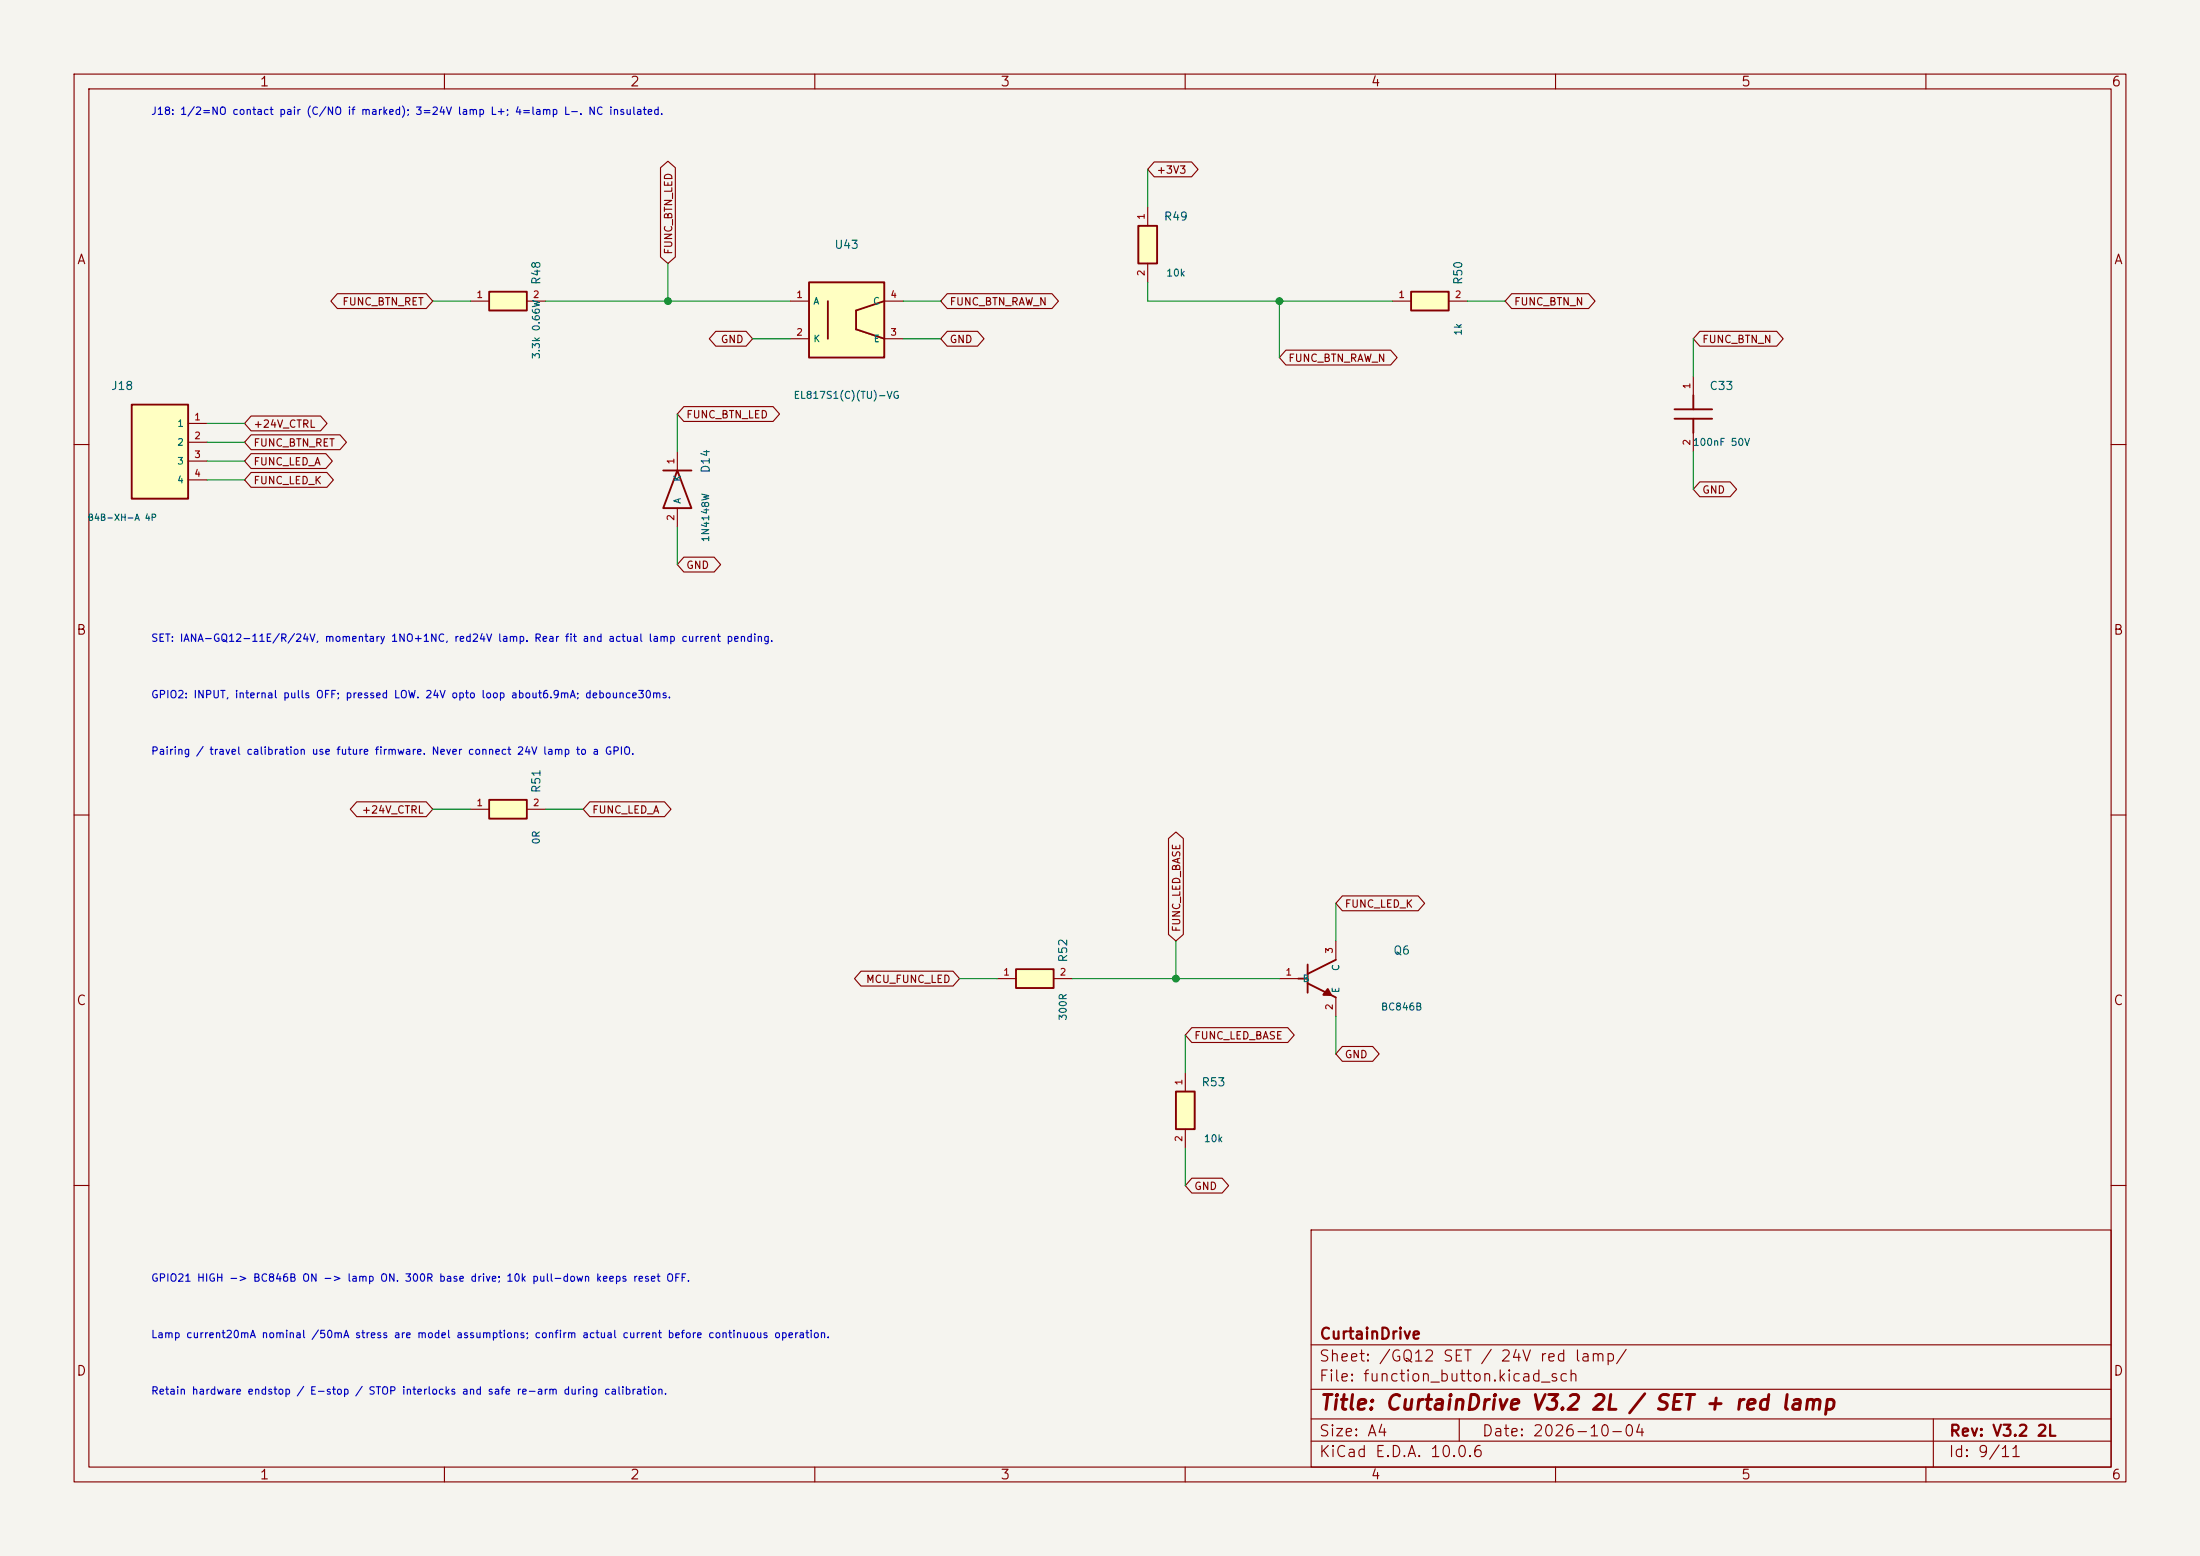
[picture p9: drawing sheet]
<svg xmlns="http://www.w3.org/2000/svg" width="297mm" height="210mm" viewBox="0 0 297 210" stroke-linecap="round" stroke-linejoin="round" font-family="sans-serif">
<path d="M0 0h297v210h-297z" fill="#f5f4ef" stroke="#f5f4ef" stroke-width=".14"/>
<g fill="none" stroke="#840000" stroke-width=".15">
<path d="M10 10h277v190h-277zM12 12h273v186h-273zM60 10v2M110 10v2M160 10v2M210 10v2M260 10v2M10 60h2M285 60h2M10 110h2M285 110h2M10 160h2"/>
<path d="M177 166h108v32h-108zM285 160h2M60 198v2M110 198v2M160 198v2M177 194.5h108M177 191.5h108M177 187.5h108M177 181.5h108M197 191.5v3M210 198v2M260 198v2"/>
<path d="M261 191.5v6.5"/>
</g>
<path d="M66 39.4h5.1v2.5h-5.1z" fill="#ffffc2"/>
<path d="M66 39.4h5.1v2.5h-5.1z" fill="none" stroke="#840000" stroke-width=".25"/>
<path d="M63.5 40.6h2.5M71.1 40.6h2.6" fill="none" stroke="#840000" stroke-width=".15"/>
<path d="M17.8 54.6h7.6v12.7h-7.6z" fill="#ffffc2"/>
<path d="M17.8 54.6h7.6v12.7h-7.6zM89.5 63.5h3.8M91.4 63.5l1.9 5.1h-3.8z" fill="none" stroke="#840000" stroke-width=".25"/>
<path d="M25.4 57.2h2.5M25.4 59.7h2.5M25.4 62.2h2.5M25.4 64.8h2.5M91.4 61v2.5M91.4 68.6v2.5" fill="none" stroke="#840000" stroke-width=".15"/>
<path d="M66 108h5.1v2.5h-5.1z" fill="#ffffc2"/>
<path d="M66 108h5.1v2.5h-5.1z" fill="none" stroke="#840000" stroke-width=".25"/>
<path d="M63.5 109.2h2.5M71.1 109.2h2.6" fill="none" stroke="#840000" stroke-width=".15"/>
<path d="M153.7 30.5h2.5v5.1h-2.5z" fill="#ffffc2"/>
<path d="M153.7 30.5h2.5v5.1h-2.5z" fill="none" stroke="#840000" stroke-width=".25"/>
<path d="M154.9 27.9v2.6M154.9 35.6v2.5" fill="none" stroke="#840000" stroke-width=".15"/>
<path d="M137.2 130.8h5v2.6h-5z" fill="#ffffc2"/>
<path d="M137.2 130.8h5v2.6h-5z" fill="none" stroke="#840000" stroke-width=".25"/>
<path d="M134.6 132.1h2.6M142.2 132.1h2.6" fill="none" stroke="#840000" stroke-width=".15"/>
<path d="M109.2 38.1h10.2v10.2h-10.2z" fill="#ffffc2"/>
<path d="M109.2 38.1h10.2v10.2h-10.2zM111.8 40.6v5.1M119.4 40.6l-3.8 1.3v2.6l3.8 1.2" fill="none" stroke="#840000" stroke-width=".25"/>
<path d="M106.7 40.6h2.5M106.7 45.7h2.5M119.4 40.6h2.5M119.4 45.7h2.5" fill="none" stroke="#840000" stroke-width=".15"/>
<path d="M190.5 39.4h5.1v2.5h-5.1z" fill="#ffffc2"/>
<path d="M190.5 39.4h5.1v2.5h-5.1zM175.3 132.1h1.2M176.5 132.7l3.8 1.9M176.5 130.2v3.8M180.3 129.5l-3.8 1.9" fill="none" stroke="#840000" stroke-width=".25"/>
<path d="M188 40.6h2.5M195.6 40.6h2.5M172.7 132.1h2.6M180.3 127v2.5M180.3 134.6v2.6" fill="none" stroke="#840000" stroke-width=".15"/>
<path d="M179.2 133.5l.5 .8h-1.1z" fill="#840000" stroke="#840000" stroke-width=".25"/>
<path d="M158.7 147.3h2.6v5.1h-2.6z" fill="#ffffc2"/>
<path d="M226.1 55.2h5M226.1 56.5h5M228.6 53.3v1.9M228.6 56.5v1.9M158.7 147.3h2.6v5.1h-2.6z" fill="none" stroke="#840000" stroke-width=".25"/>
<g fill="none" stroke="#840000" stroke-width=".15">
<path d="M45.5 39.6h12l.9 1-.9 1h-12l-.8-1zM89.2 22.6l1-.8 1 .8v12.1l-1 .9-1-.9zM127.9 39.6h14.1l.9 1-.9 1h-14.1l-.9-1zM155.8 21.9h5.1l.8 1-.8 1h-5.1l-.9-1zM204.1 39.6h10.4l.8 1-.8 1h-10.4l-.9-1zM33.9 56.1h9.4l.9 1.1-.9 1h-9.4l-.9-1zM33.9 58.7h12l.9 1-.9 1h-12l-.9-1zM92.3 54.9h12.1l.8 1-.8 1h-12.1l-.9-1zM96.6 44.7h4.1l.9 1-.9 1h-4.1l-.8-1zM127.9 44.7h4.1l.8 1-.8 1h-4.1l-.9-1zM173.6 47.3h14.1l.9 1-.9 1h-14.1l-.9-1zM228.6 50.8v2.5"/>
<path d="M228.6 58.4v2.6M229.5 44.7h10.4l.8 1-.8 1h-10.4l-.9-1zM33.9 61.2h10.1l.9 1-.9 1h-10.1l-.9-1zM33.9 63.8h10.2l.9 1-.9 1h-10.2l-.9-1zM92.3 75.2h4.1l.9 1-.9 1h-4.1l-.9-1zM229.5 65h4.1l.8 1-.8 1h-4.1l-.9-1zM48.2 108.2h9.3l.9 1-.9 1h-9.3l-.9-1zM79.6 108.2h10.1l.9 1-.9 1h-10.1l-.9-1zM157.7 113.2l1-.9 1.1 .9v12.9l-1.1 .9-1-.9zM116.2 131.1h12.5l.8 1-.8 1h-12.5l-.8-1zM160.9 138.7h12.9l.9 1-.9 1h-12.9l-.9-1zM181.2 120.9h10.3l.8 1-.8 1h-10.3l-.9-1z"/>
<path d="M160 144.8v2.5M160 152.4v2.5M160.9 159h4.1l.9 1-.9 1h-4.1l-.9-1zM181.2 141.2h4.1l.9 1-.9 1h-4.1l-.9-1z"/>
</g>
<g fill="none" stroke="#009600" stroke-width=".15">
<path d="M90.2 35.6v5M154.9 38.1v2.5h33.1M154.9 22.9v5M27.9 59.7h5.1M27.9 57.2h5.1M58.4 40.6h5.1M73.7 40.6h33M91.4 55.9v5.1M101.6 45.7h5.1M121.9 40.6h5.1M121.9 45.7h5.1M172.7 40.6v7.7"/>
<path d="M198.1 40.6h5.1M228.6 45.7v5.1M27.9 62.2h5.1M27.9 64.8h5.1M91.4 71.1v5.1M228.6 61v5M58.4 109.2h5.1M73.7 109.2h5M129.5 132.1h5.1M144.8 132.1h27.9M158.7 127v5.1M160 139.7v5.1"/>
<path d="M180.3 121.9v5.1M180.3 137.2v5M160 154.9v5.1"/>
</g>
<g fill="#009600" stroke="#009600" stroke-width=".14">
<circle cx="90.2" cy="40.6" r=".46"/>
<circle cx="172.7" cy="40.6" r=".46"/>
<circle cx="158.7" cy="132.1" r=".46"/>
</g>
<text font-size="2" fill="#840000" x="178" y="190.8">Title: CurtainDrive V3.2 2L / SET + red lamp</text>
<g font-size="1.5" fill="#840000">
<text x="178" y="184.1">Sheet: /GQ12 SET / 24V red lamp/</text>
<text x="178" y="181.1">CurtainDrive</text>
<text x="178" y="186.8">File: function_button.kicad_sch</text>
<text x="178" y="197">KiCad E.D.A. 10.0.6</text>
<text x="178" y="194.2">Size: A4</text>
<text x="200" y="194.2">Date: 2026-10-04</text>
<text x="263" y="197">Id: 9/11</text>
<text x="263" y="194.2">Rev: V3.2 2L</text>
</g>
<g font-size="1.3" fill="#840000">
<text x="35" y="12">1</text>
<text x="85" y="12">2</text>
<text x="135" y="12">3</text>
<text x="185" y="12">4</text>
<text x="235" y="12">5</text>
<text x="285" y="12">6</text>
<text x="10.3" y="36">A</text>
<text x="285.3" y="36">A</text>
<text x="10.2" y="86">B</text>
<text x="285.2" y="86">B</text>
<text x="10.2" y="136">C</text>
<text x="285.2" y="136">C</text>
<text x="10.2" y="186">D</text>
<text x="285.2" y="186">D</text>
<text x="35" y="200">1</text>
<text x="85" y="200">2</text>
<text x="135" y="200">3</text>
<text x="185" y="200">4</text>
<text x="235" y="200">5</text>
<text x="285" y="200">6</text>
</g>
<g font-size="1.1" fill="#006464">
<text x="112.6" y="33.9">U43</text>
<text x="157" y="30">R49</text>
<text x="73.2" y="38.5" transform="rotate(-90 73.2 38.5)">R48</text>
<text x="197.7" y="38.5" transform="rotate(-90 197.7 38.5)">R50</text>
<text x="14.9" y="52.9">J18</text>
<text x="230.7" y="52.9">C33</text>
<text x="96.1" y="63.9" transform="rotate(-90 96.1 63.9)">D14</text>
<text x="73.2" y="107.1" transform="rotate(-90 73.2 107.1)">R51</text>
<text x="144.3" y="130" transform="rotate(-90 144.3 130)">R52</text>
<text x="188" y="129.1">Q6</text>
<text x="162.1" y="146.9">R53</text>
</g>
<g font-size="1" fill="#0000c2">
<text x="20.3" y="15.7">J18: 1/2=NO contact pair (C/NO if marked); 3=24V lamp L+; 4=lamp L-. NC insulated.</text>
<text x="20.3" y="86.9">SET: IANA-GQ12-11E/R/24V, momentary 1NO+1NC, red24V lamp. Rear fit and actual lamp current pending.</text>
<text x="20.3" y="94.5">GPIO2: INPUT, internal pulls OFF; pressed LOW. 24V opto loop about6.9mA; debounce30ms.</text>
<text x="20.3" y="102.1">Pairing / travel calibration use future firmware. Never connect 24V lamp to a GPIO.</text>
<text x="20.3" y="173.2">GPIO21 HIGH -&gt; BC846B ON -&gt; lamp ON. 300R base drive; 10k pull-down keeps reset OFF.</text>
<text x="20.3" y="180.8">Lamp current20mA nominal /50mA stress are model assumptions; confirm actual current before continuous operation.</text>
<text x="20.3" y="188.5">Retain hardware endstop / E-stop / STOP interlocks and safe re-arm during calibration.</text>
</g>
<g font-size="1" fill="#840000">
<text x="156.1" y="23.7">+3V3</text>
<text x="91" y="34.4" transform="rotate(-90 91 34.4)">FUNC_BTN_LED</text>
<text x="46.1" y="41.5">FUNC_BTN_RET</text>
<text x="128.1" y="41.5">FUNC_BTN_RAW_N</text>
<text x="204.3" y="41.5">FUNC_BTN_N</text>
<text x="97.2" y="46.5">GND</text>
<text x="128.1" y="46.5">GND</text>
<text x="229.7" y="46.5">FUNC_BTN_N</text>
<text x="173.8" y="49.1">FUNC_BTN_RAW_N</text>
<text x="34.1" y="58">+24V_CTRL</text>
<text x="92.6" y="56.7">FUNC_BTN_LED</text>
<text x="34.1" y="63.1">FUNC_LED_A</text>
<text x="34.1" y="60.5">FUNC_BTN_RET</text>
<text x="34.1" y="65.6">FUNC_LED_K</text>
<text x="229.7" y="66.9">GND</text>
<text x="92.6" y="77">GND</text>
<text x="48.8" y="110">+24V_CTRL</text>
<text x="79.9" y="110">FUNC_LED_A</text>
<text x="159.6" y="125.9" transform="rotate(-90 159.6 125.9)">FUNC_LED_BASE</text>
<text x="181.5" y="122.7">FUNC_LED_K</text>
<text x="116.8" y="132.9">MCU_FUNC_LED</text>
<text x="161.1" y="140.5">FUNC_LED_BASE</text>
<text x="181.5" y="143.1">GND</text>
<text x="161.1" y="160.8">GND</text>
</g>
<g font-size="1" fill="#006464">
<text x="157.4" y="37.5">10k</text>
<text x="197.6" y="45.4" transform="rotate(-90 197.6 45.4)">1k</text>
<text x="73.1" y="48.5" transform="rotate(-90 73.1 48.5)">3.3k 0.66W</text>
<text x="107.1" y="54.1">EL817S1(C)(TU)-VG</text>
<text x="228.4" y="60.4">100nF 50V</text>
<text x="96" y="73.2" transform="rotate(-90 96 73.2)">1N4148W</text>
<text x="73.1" y="114.1" transform="rotate(-90 73.1 114.1)">0R</text>
<text x="144.2" y="137.8" transform="rotate(-90 144.2 137.8)">300R</text>
<text x="186.4" y="136.6">BC846B</text>
<text x="162.4" y="154.4">10k</text>
</g>
<g font-size=".9" fill="#a90000">
<text x="154.7" y="29.7" transform="rotate(-90 154.7 29.7)">1</text>
<text x="64.3" y="40.4">1</text>
<text x="71.9" y="40.4">2</text>
<text x="107.4" y="40.4">1</text>
<text x="120.1" y="40.4">4</text>
<text x="154.7" y="37.3" transform="rotate(-90 154.7 37.3)">2</text>
<text x="188.7" y="40.4">1</text>
<text x="196.3" y="40.4">2</text>
<text x="107.4" y="45.5">2</text>
<text x="120.1" y="45.5">3</text>
<text x="228.4" y="52.6" transform="rotate(-90 228.4 52.6)">1</text>
<text x="26.2" y="56.9">1</text>
<text x="26.2" y="59.5">2</text>
<text x="26.2" y="62">3</text>
<text x="26.2" y="64.6">4</text>
<text x="91.2" y="62.7" transform="rotate(-90 91.2 62.7)">1</text>
<text x="228.4" y="60.2" transform="rotate(-90 228.4 60.2)">2</text>
<text x="91.2" y="70.4" transform="rotate(-90 91.2 70.4)">2</text>
<text x="64.3" y="109">1</text>
<text x="71.9" y="109">2</text>
<text x="135.4" y="131.9">1</text>
<text x="143" y="131.9">2</text>
<text x="173.5" y="131.9">1</text>
<text x="180.1" y="128.8" transform="rotate(-90 180.1 128.8)">3</text>
<text x="180.1" y="136.4" transform="rotate(-90 180.1 136.4)">2</text>
<text x="159.8" y="146.6" transform="rotate(-90 159.8 146.6)">1</text>
<text x="159.8" y="154.2" transform="rotate(-90 159.8 154.2)">2</text>
</g>
<g font-size=".9" fill="#006464">
<text x="109.7" y="41.3">A</text>
<text x="117.8" y="41.3">C</text>
<text x="109.7" y="46.4">K</text>
<text x="117.9" y="46.4">E</text>
<text x="23.9" y="57.8">1</text>
<text x="23.9" y="60.4">2</text>
<text x="23.9" y="62.9">3</text>
<text x="23.9" y="65.5">4</text>
<text x="92.1" y="65.1" transform="rotate(-90 92.1 65.1)">K</text>
<text x="11.8" y="70.5">B4B-XH-A 4P</text>
<text x="92.1" y="68.1" transform="rotate(-90 92.1 68.1)">A</text>
<text x="181" y="131.1" transform="rotate(-90 181 131.1)">C</text>
<text x="175.8" y="132.8">B</text>
<text x="181" y="134.1" transform="rotate(-90 181 134.1)">E</text>
</g>
</svg>
